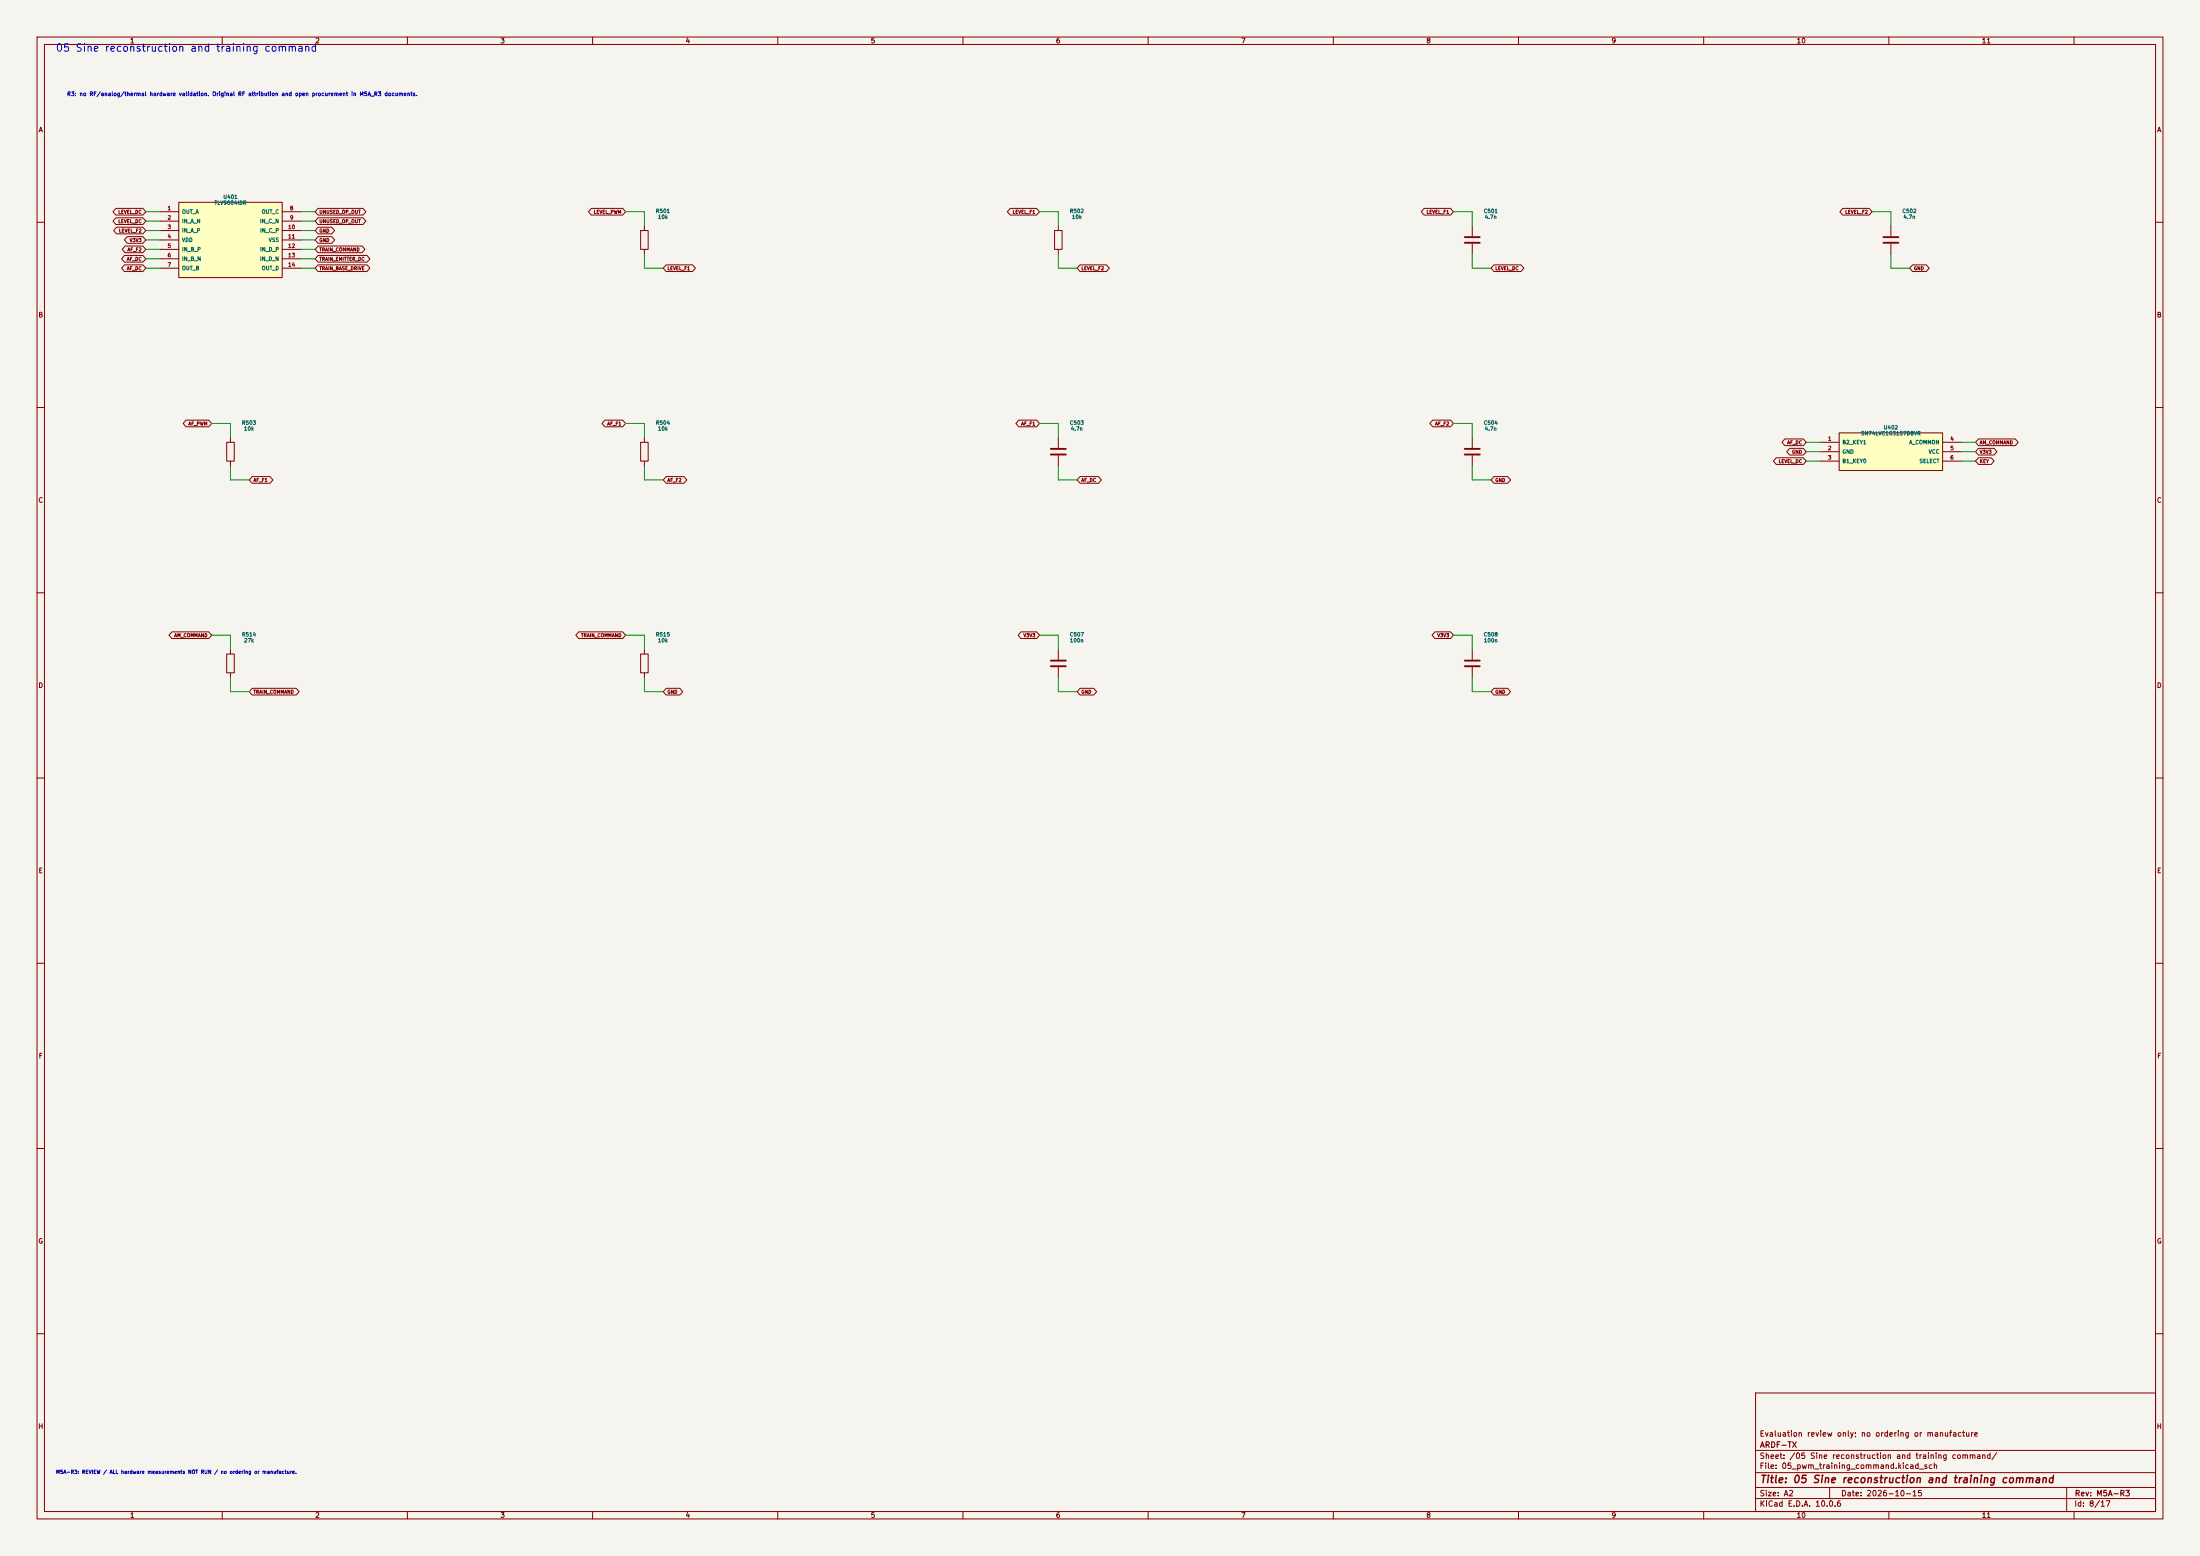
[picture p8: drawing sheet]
(kicad_sch (version 20250114) (generator "eeschema") (generator_version "10.0") (paper "A2") (title_block (title "05 Sine reconstruction and training command") (date "2026-10-15") (rev "M5A-R3") (company "ARDF-TX") (comment 1 "Evaluation review only; no ordering or manufacture")) (lib_symbols (symbol "ARDF_2M:C" (pin_numbers (hide yes)) (pin_names (offset 0.254)) (exclude_from_sim no) (in_bom yes) (on_board yes) (in_pos_files yes) (duplicate_pin_numbers_are_jumpers no) (property "Reference" "C" (at 0.635 2.54 0) (show_name no) (do_not_autoplace no) (effects (font (size 1.27 1.27)) (justify left))) (property "Value" "C" (at 0.635 -2.54 0) (show_name no) (do_not_autoplace no) (effects (font (size 1.27 1.27)) (justify left))) (property "Footprint" "" (at 0.9652 -3.81 0) (show_name no) (do_not_autoplace no) (hide yes) (effects (font (size 1.27 1.27)))) (property "Datasheet" "" (at 0 0 0) (show_name no) (do_not_autoplace no) (hide yes) (effects (font (size 1.27 1.27)))) (property "Description" "Unpolarized capacitor" (at 0 0 0) (show_name no) (do_not_autoplace no) (hide yes) (effects (font (size 1.27 1.27)))) (property "ki_keywords" "cap capacitor" (at 0 0 0) (show_name no) (do_not_autoplace no) (hide yes) (effects (font (size 1.27 1.27)))) (property "ki_fp_filters" "C_*" (at 0 0 0) (show_name no) (do_not_autoplace no) (hide yes) (effects (font (size 1.27 1.27)))) (symbol "C_0_1" (polyline (pts (xy -2.032 0.762) (xy 2.032 0.762)) (stroke (width 0.508) (type default)) (fill (type none))) (polyline (pts (xy -2.032 -0.762) (xy 2.032 -0.762)) (stroke (width 0.508) (type default)) (fill (type none)))) (symbol "C_1_1" (pin passive line (at 0 3.81 270) (length 2.794) (name "" (effects (font (size 1.27 1.27)))) (number "1" (effects (font (size 1.27 1.27))))) (pin passive line (at 0 -3.81 90) (length 2.794) (name "" (effects (font (size 1.27 1.27)))) (number "2" (effects (font (size 1.27 1.27)))))) (embedded_fonts no)) (symbol "ARDF_2M:LVC3157" (pin_names (offset 0.762)) (in_bom yes) (on_board yes) (property "Reference" "U" (at 0 7.08 0) (effects (font (size 1.27 1.27)))) (property "Value" "LVC3157" (at 0 -7.08 0) (effects (font (size 1.27 1.27)))) (symbol "LVC3157_0_1" (rectangle (start -13.97 5.08) (end 13.97 -5.08) (stroke (width 0.254) (type default)) (fill (type background)))) (symbol "LVC3157_1_1" (pin passive line (at -19.05 2.54 0) (length 5.08) (name "B2_KEY1" (effects (font (size 1.016 1.016)))) (number "1" (effects (font (size 1.016 1.016))))) (pin power_in line (at -19.05 0.0 0) (length 5.08) (name "GND" (effects (font (size 1.016 1.016)))) (number "2" (effects (font (size 1.016 1.016))))) (pin passive line (at -19.05 -2.54 0) (length 5.08) (name "B1_KEY0" (effects (font (size 1.016 1.016)))) (number "3" (effects (font (size 1.016 1.016))))) (pin passive line (at 19.05 2.54 180) (length 5.08) (name "A_COMMON" (effects (font (size 1.016 1.016)))) (number "4" (effects (font (size 1.016 1.016))))) (pin power_in line (at 19.05 0.0 180) (length 5.08) (name "VCC" (effects (font (size 1.016 1.016)))) (number "5" (effects (font (size 1.016 1.016))))) (pin input line (at 19.05 -2.54 180) (length 5.08) (name "SELECT" (effects (font (size 1.016 1.016)))) (number "6" (effects (font (size 1.016 1.016))))))) (symbol "ARDF_2M:R" (pin_numbers (hide yes)) (pin_names (offset 0)) (exclude_from_sim no) (in_bom yes) (on_board yes) (in_pos_files yes) (duplicate_pin_numbers_are_jumpers no) (property "Reference" "R" (at 2.032 0 90) (show_name no) (do_not_autoplace no) (effects (font (size 1.27 1.27)))) (property "Value" "R" (at 0 0 90) (show_name no) (do_not_autoplace no) (effects (font (size 1.27 1.27)))) (property "Footprint" "" (at -1.778 0 90) (show_name no) (do_not_autoplace no) (hide yes) (effects (font (size 1.27 1.27)))) (property "Datasheet" "" (at 0 0 0) (show_name no) (do_not_autoplace no) (hide yes) (effects (font (size 1.27 1.27)))) (property "Description" "Resistor" (at 0 0 0) (show_name no) (do_not_autoplace no) (hide yes) (effects (font (size 1.27 1.27)))) (property "ki_keywords" "R res resistor" (at 0 0 0) (show_name no) (do_not_autoplace no) (hide yes) (effects (font (size 1.27 1.27)))) (property "ki_fp_filters" "R_*" (at 0 0 0) (show_name no) (do_not_autoplace no) (hide yes) (effects (font (size 1.27 1.27)))) (symbol "R_0_1" (rectangle (start -1.016 -2.54) (end 1.016 2.54) (stroke (width 0.254) (type default)) (fill (type none)))) (symbol "R_1_1" (pin passive line (at 0 3.81 270) (length 1.27) (name "" (effects (font (size 1.27 1.27)))) (number "1" (effects (font (size 1.27 1.27))))) (pin passive line (at 0 -3.81 90) (length 1.27) (name "" (effects (font (size 1.27 1.27)))) (number "2" (effects (font (size 1.27 1.27)))))) (embedded_fonts no)) (symbol "ARDF_2M:TLV9004_SO14" (pin_names (offset 0.762)) (in_bom yes) (on_board yes) (property "Reference" "U" (at 0 12.16 0) (effects (font (size 1.27 1.27)))) (property "Value" "TLV9004_SO14" (at 0 -12.16 0) (effects (font (size 1.27 1.27)))) (symbol "TLV9004_SO14_0_1" (rectangle (start -13.97 10.16) (end 13.97 -10.16) (stroke (width 0.254) (type default)) (fill (type background)))) (symbol "TLV9004_SO14_1_1" (pin output line (at -19.05 7.62 0) (length 5.08) (name "OUT_A" (effects (font (size 1.016 1.016)))) (number "1" (effects (font (size 1.016 1.016))))) (pin input line (at -19.05 5.08 0) (length 5.08) (name "IN_A_N" (effects (font (size 1.016 1.016)))) (number "2" (effects (font (size 1.016 1.016))))) (pin input line (at -19.05 2.54 0) (length 5.08) (name "IN_A_P" (effects (font (size 1.016 1.016)))) (number "3" (effects (font (size 1.016 1.016))))) (pin power_in line (at -19.05 0.0 0) (length 5.08) (name "VDD" (effects (font (size 1.016 1.016)))) (number "4" (effects (font (size 1.016 1.016))))) (pin input line (at -19.05 -2.54 0) (length 5.08) (name "IN_B_P" (effects (font (size 1.016 1.016)))) (number "5" (effects (font (size 1.016 1.016))))) (pin input line (at -19.05 -5.079999999999999 0) (length 5.08) (name "IN_B_N" (effects (font (size 1.016 1.016)))) (number "6" (effects (font (size 1.016 1.016))))) (pin output line (at -19.05 -7.62 0) (length 5.08) (name "OUT_B" (effects (font (size 1.016 1.016)))) (number "7" (effects (font (size 1.016 1.016))))) (pin output line (at 19.05 7.62 180) (length 5.08) (name "OUT_C" (effects (font (size 1.016 1.016)))) (number "8" (effects (font (size 1.016 1.016))))) (pin input line (at 19.05 5.08 180) (length 5.08) (name "IN_C_N" (effects (font (size 1.016 1.016)))) (number "9" (effects (font (size 1.016 1.016))))) (pin input line (at 19.05 2.54 180) (length 5.08) (name "IN_C_P" (effects (font (size 1.016 1.016)))) (number "10" (effects (font (size 1.016 1.016))))) (pin power_in line (at 19.05 0.0 180) (length 5.08) (name "VSS" (effects (font (size 1.016 1.016)))) (number "11" (effects (font (size 1.016 1.016))))) (pin input line (at 19.05 -2.54 180) (length 5.08) (name "IN_D_P" (effects (font (size 1.016 1.016)))) (number "12" (effects (font (size 1.016 1.016))))) (pin input line (at 19.05 -5.079999999999999 180) (length 5.08) (name "IN_D_N" (effects (font (size 1.016 1.016)))) (number "13" (effects (font (size 1.016 1.016))))) (pin output line (at 19.05 -7.62 180) (length 5.08) (name "OUT_D" (effects (font (size 1.016 1.016)))) (number "14" (effects (font (size 1.016 1.016)))))))) (text "05 Sine reconstruction and training command" (at 15 12 0) (effects (font (size 2 2)) (justify left top))) (text "R3: no RF/analog/thermal hardware validation. Original RF attribution and open procurement in M5A_R3 documents." (at 18 25 0) (effects (font (size 1.05 1.05)) (justify left top))) (symbol (lib_id "ARDF_2M:TLV9004_SO14") (at 62.230000000000004 64.77 0) (unit 1) (in_bom yes) (on_board yes) (dnp no) (property "Reference" "U401" (at 62.230000000000004 53.15 0) (effects (font (size 1.0 1.0)))) (property "Value" "TLV9004IDR" (at 62.230000000000004 54.75 0) (effects (font (size 1.0 1.0)))) (property "Footprint" "Package_SO:SOIC-14_3.9x8.7mm_P1.27mm" (at 62.230000000000004 64.77 0) (effects (font (size 1.27 1.27)) (hide yes))) (property "Datasheet" "https://www.ti.com/lit/ds/symlink/tlv9004.pdf" (at 62.230000000000004 64.77 0) (effects (font (size 1.27 1.27)) (hide yes))) (property "MPN" "TLV9004IDR" (at 62.230000000000004 64.77 0) (effects (font (size 1.27 1.27)) (hide yes))) (property "Population" "ALL" (at 62.230000000000004 64.77 0) (effects (font (size 1.27 1.27)) (hide yes))) (property "Function" "am" (at 62.230000000000004 64.77 0) (effects (font (size 1.27 1.27)) (hide yes))) (property "Engineering_Note" "A/B unity Sallen-Key PWM reconstruction; C unused follower at ground; D training emitter-current servo. NO high-power supply feedback op-amp in R3." (at 62.230000000000004 64.77 0) (effects (font (size 1.27 1.27)) (hide yes))) (property "Status" "EVALUATION / NOT RELEASED" (at 62.230000000000004 64.77 0) (effects (font (size 1.27 1.27)) (hide yes)))) (wire (pts (xy 43.1800 57.1500) (xy 39.3700 57.1500)) (stroke (width 0) (type default))) (global_label "LEVEL_DC" (shape bidirectional) (at 39.3700 57.1500 0) (fields_autoplaced yes) (effects (font (size 0.9 0.9)) (justify right))) (wire (pts (xy 43.1800 59.6900) (xy 39.3700 59.6900)) (stroke (width 0) (type default))) (global_label "LEVEL_DC" (shape bidirectional) (at 39.3700 59.6900 0) (fields_autoplaced yes) (effects (font (size 0.9 0.9)) (justify right))) (wire (pts (xy 43.1800 62.2300) (xy 39.3700 62.2300)) (stroke (width 0) (type default))) (global_label "LEVEL_F2" (shape bidirectional) (at 39.3700 62.2300 0) (fields_autoplaced yes) (effects (font (size 0.9 0.9)) (justify right))) (wire (pts (xy 43.1800 64.7700) (xy 39.3700 64.7700)) (stroke (width 0) (type default))) (global_label "V3V3" (shape bidirectional) (at 39.3700 64.7700 0) (fields_autoplaced yes) (effects (font (size 0.9 0.9)) (justify right))) (wire (pts (xy 43.1800 67.3100) (xy 39.3700 67.3100)) (stroke (width 0) (type default))) (global_label "AF_F2" (shape bidirectional) (at 39.3700 67.3100 0) (fields_autoplaced yes) (effects (font (size 0.9 0.9)) (justify right))) (wire (pts (xy 43.1800 69.8500) (xy 39.3700 69.8500)) (stroke (width 0) (type default))) (global_label "AF_DC" (shape bidirectional) (at 39.3700 69.8500 0) (fields_autoplaced yes) (effects (font (size 0.9 0.9)) (justify right))) (wire (pts (xy 43.1800 72.3900) (xy 39.3700 72.3900)) (stroke (width 0) (type default))) (global_label "AF_DC" (shape bidirectional) (at 39.3700 72.3900 0) (fields_autoplaced yes) (effects (font (size 0.9 0.9)) (justify right))) (wire (pts (xy 81.2800 57.1500) (xy 85.0900 57.1500)) (stroke (width 0) (type default))) (global_label "UNUSED_OP_OUT" (shape bidirectional) (at 85.0900 57.1500 180) (fields_autoplaced yes) (effects (font (size 0.9 0.9)) (justify left))) (wire (pts (xy 81.2800 59.6900) (xy 85.0900 59.6900)) (stroke (width 0) (type default))) (global_label "UNUSED_OP_OUT" (shape bidirectional) (at 85.0900 59.6900 180) (fields_autoplaced yes) (effects (font (size 0.9 0.9)) (justify left))) (wire (pts (xy 81.2800 62.2300) (xy 85.0900 62.2300)) (stroke (width 0) (type default))) (global_label "GND" (shape bidirectional) (at 85.0900 62.2300 180) (fields_autoplaced yes) (effects (font (size 0.9 0.9)) (justify left))) (wire (pts (xy 81.2800 64.7700) (xy 85.0900 64.7700)) (stroke (width 0) (type default))) (global_label "GND" (shape bidirectional) (at 85.0900 64.7700 180) (fields_autoplaced yes) (effects (font (size 0.9 0.9)) (justify left))) (wire (pts (xy 81.2800 67.3100) (xy 85.0900 67.3100)) (stroke (width 0) (type default))) (global_label "TRAIN_COMMAND" (shape bidirectional) (at 85.0900 67.3100 180) (fields_autoplaced yes) (effects (font (size 0.9 0.9)) (justify left))) (wire (pts (xy 81.2800 69.8500) (xy 85.0900 69.8500)) (stroke (width 0) (type default))) (global_label "TRAIN_EMITTER_DC" (shape bidirectional) (at 85.0900 69.8500 180) (fields_autoplaced yes) (effects (font (size 0.9 0.9)) (justify left))) (wire (pts (xy 81.2800 72.3900) (xy 85.0900 72.3900)) (stroke (width 0) (type default))) (global_label "TRAIN_BASE_DRIVE" (shape bidirectional) (at 85.0900 72.3900 180) (fields_autoplaced yes) (effects (font (size 0.9 0.9)) (justify left))) (symbol (lib_id "ARDF_2M:R") (at 173.99 64.77 0) (unit 1) (in_bom yes) (on_board yes) (dnp no) (property "Reference" "R501" (at 178.99 56.959999999999994 0) (effects (font (size 1.0 1.0)))) (property "Value" "10k" (at 178.99 58.559999999999995 0) (effects (font (size 1.0 1.0)))) (property "Footprint" "Resistor_SMD:R_0603_1608Metric" (at 178.99 64.77 0) (effects (font (size 1.27 1.27)) (hide yes))) (property "Datasheet" "https://www.yageo.com/en/ProductCategory/Resistors" (at 178.99 64.77 0) (effects (font (size 1.27 1.27)) (hide yes))) (property "MPN" "RC0603FR-0710KL" (at 178.99 64.77 0) (effects (font (size 1.27 1.27)) (hide yes))) (property "Population" "ALL" (at 178.99 64.77 0) (effects (font (size 1.27 1.27)) (hide yes))) (property "Function" "am" (at 178.99 64.77 0) (effects (font (size 1.27 1.27)) (hide yes))) (property "Engineering_Note" "" (at 178.99 64.77 0) (effects (font (size 1.27 1.27)) (hide yes))) (property "Status" "EVALUATION / NOT RELEASED" (at 178.99 64.77 0) (effects (font (size 1.27 1.27)) (hide yes)))) (wire (pts (xy 173.9900 60.9600) (xy 173.9900 57.1500)) (stroke (width 0) (type default))) (wire (pts (xy 173.9900 57.1500) (xy 168.9100 57.1500)) (stroke (width 0) (type default))) (global_label "LEVEL_PWM" (shape bidirectional) (at 168.9100 57.1500 0) (fields_autoplaced yes) (effects (font (size 0.9 0.9)) (justify right))) (wire (pts (xy 173.9900 68.5800) (xy 173.9900 72.3900)) (stroke (width 0) (type default))) (wire (pts (xy 173.9900 72.3900) (xy 179.0700 72.3900)) (stroke (width 0) (type default))) (global_label "LEVEL_F1" (shape bidirectional) (at 179.0700 72.3900 180) (fields_autoplaced yes) (effects (font (size 0.9 0.9)) (justify left))) (symbol (lib_id "ARDF_2M:R") (at 285.75 64.77 0) (unit 1) (in_bom yes) (on_board yes) (dnp no) (property "Reference" "R502" (at 290.75 56.959999999999994 0) (effects (font (size 1.0 1.0)))) (property "Value" "10k" (at 290.75 58.559999999999995 0) (effects (font (size 1.0 1.0)))) (property "Footprint" "Resistor_SMD:R_0603_1608Metric" (at 290.75 64.77 0) (effects (font (size 1.27 1.27)) (hide yes))) (property "Datasheet" "https://www.yageo.com/en/ProductCategory/Resistors" (at 290.75 64.77 0) (effects (font (size 1.27 1.27)) (hide yes))) (property "MPN" "RC0603FR-0710KL" (at 290.75 64.77 0) (effects (font (size 1.27 1.27)) (hide yes))) (property "Population" "ALL" (at 290.75 64.77 0) (effects (font (size 1.27 1.27)) (hide yes))) (property "Function" "am" (at 290.75 64.77 0) (effects (font (size 1.27 1.27)) (hide yes))) (property "Engineering_Note" "" (at 290.75 64.77 0) (effects (font (size 1.27 1.27)) (hide yes))) (property "Status" "EVALUATION / NOT RELEASED" (at 290.75 64.77 0) (effects (font (size 1.27 1.27)) (hide yes)))) (wire (pts (xy 285.7500 60.9600) (xy 285.7500 57.1500)) (stroke (width 0) (type default))) (wire (pts (xy 285.7500 57.1500) (xy 280.6700 57.1500)) (stroke (width 0) (type default))) (global_label "LEVEL_F1" (shape bidirectional) (at 280.6700 57.1500 0) (fields_autoplaced yes) (effects (font (size 0.9 0.9)) (justify right))) (wire (pts (xy 285.7500 68.5800) (xy 285.7500 72.3900)) (stroke (width 0) (type default))) (wire (pts (xy 285.7500 72.3900) (xy 290.8300 72.3900)) (stroke (width 0) (type default))) (global_label "LEVEL_F2" (shape bidirectional) (at 290.8300 72.3900 180) (fields_autoplaced yes) (effects (font (size 0.9 0.9)) (justify left))) (symbol (lib_id "ARDF_2M:C") (at 397.51 64.77 0) (unit 1) (in_bom yes) (on_board yes) (dnp no) (property "Reference" "C501" (at 402.51 56.959999999999994 0) (effects (font (size 1.0 1.0)))) (property "Value" "4.7n" (at 402.51 58.559999999999995 0) (effects (font (size 1.0 1.0)))) (property "Footprint" "Capacitor_SMD:C_0603_1608Metric" (at 402.51 64.77 0) (effects (font (size 1.27 1.27)) (hide yes))) (property "Datasheet" "" (at 402.51 64.77 0) (effects (font (size 1.27 1.27)) (hide yes))) (property "MPN" "CC0603JRNPO9BN472" (at 402.51 64.77 0) (effects (font (size 1.27 1.27)) (hide yes))) (property "Population" "ALL" (at 402.51 64.77 0) (effects (font (size 1.27 1.27)) (hide yes))) (property "Function" "am" (at 402.51 64.77 0) (effects (font (size 1.27 1.27)) (hide yes))) (property "Engineering_Note" "" (at 402.51 64.77 0) (effects (font (size 1.27 1.27)) (hide yes))) (property "Status" "EVALUATION / NOT RELEASED" (at 402.51 64.77 0) (effects (font (size 1.27 1.27)) (hide yes)))) (wire (pts (xy 397.5100 60.9600) (xy 397.5100 57.1500)) (stroke (width 0) (type default))) (wire (pts (xy 397.5100 57.1500) (xy 392.4300 57.1500)) (stroke (width 0) (type default))) (global_label "LEVEL_F1" (shape bidirectional) (at 392.4300 57.1500 0) (fields_autoplaced yes) (effects (font (size 0.9 0.9)) (justify right))) (wire (pts (xy 397.5100 68.5800) (xy 397.5100 72.3900)) (stroke (width 0) (type default))) (wire (pts (xy 397.5100 72.3900) (xy 402.5900 72.3900)) (stroke (width 0) (type default))) (global_label "LEVEL_DC" (shape bidirectional) (at 402.5900 72.3900 180) (fields_autoplaced yes) (effects (font (size 0.9 0.9)) (justify left))) (symbol (lib_id "ARDF_2M:C") (at 510.54 64.77 0) (unit 1) (in_bom yes) (on_board yes) (dnp no) (property "Reference" "C502" (at 515.54 56.959999999999994 0) (effects (font (size 1.0 1.0)))) (property "Value" "4.7n" (at 515.54 58.559999999999995 0) (effects (font (size 1.0 1.0)))) (property "Footprint" "Capacitor_SMD:C_0603_1608Metric" (at 515.54 64.77 0) (effects (font (size 1.27 1.27)) (hide yes))) (property "Datasheet" "" (at 515.54 64.77 0) (effects (font (size 1.27 1.27)) (hide yes))) (property "MPN" "CC0603JRNPO9BN472" (at 515.54 64.77 0) (effects (font (size 1.27 1.27)) (hide yes))) (property "Population" "ALL" (at 515.54 64.77 0) (effects (font (size 1.27 1.27)) (hide yes))) (property "Function" "am" (at 515.54 64.77 0) (effects (font (size 1.27 1.27)) (hide yes))) (property "Engineering_Note" "" (at 515.54 64.77 0) (effects (font (size 1.27 1.27)) (hide yes))) (property "Status" "EVALUATION / NOT RELEASED" (at 515.54 64.77 0) (effects (font (size 1.27 1.27)) (hide yes)))) (wire (pts (xy 510.5400 60.9600) (xy 510.5400 57.1500)) (stroke (width 0) (type default))) (wire (pts (xy 510.5400 57.1500) (xy 505.4600 57.1500)) (stroke (width 0) (type default))) (global_label "LEVEL_F2" (shape bidirectional) (at 505.4600 57.1500 0) (fields_autoplaced yes) (effects (font (size 0.9 0.9)) (justify right))) (wire (pts (xy 510.5400 68.5800) (xy 510.5400 72.3900)) (stroke (width 0) (type default))) (wire (pts (xy 510.5400 72.3900) (xy 515.6200 72.3900)) (stroke (width 0) (type default))) (global_label "GND" (shape bidirectional) (at 515.6200 72.3900 180) (fields_autoplaced yes) (effects (font (size 0.9 0.9)) (justify left))) (symbol (lib_id "ARDF_2M:R") (at 62.230000000000004 121.92 0) (unit 1) (in_bom yes) (on_board yes) (dnp no) (property "Reference" "R503" (at 67.23 114.11 0) (effects (font (size 1.0 1.0)))) (property "Value" "10k" (at 67.23 115.71 0) (effects (font (size 1.0 1.0)))) (property "Footprint" "Resistor_SMD:R_0603_1608Metric" (at 67.23 121.92 0) (effects (font (size 1.27 1.27)) (hide yes))) (property "Datasheet" "https://www.yageo.com/en/ProductCategory/Resistors" (at 67.23 121.92 0) (effects (font (size 1.27 1.27)) (hide yes))) (property "MPN" "RC0603FR-0710KL" (at 67.23 121.92 0) (effects (font (size 1.27 1.27)) (hide yes))) (property "Population" "ALL" (at 67.23 121.92 0) (effects (font (size 1.27 1.27)) (hide yes))) (property "Function" "am" (at 67.23 121.92 0) (effects (font (size 1.27 1.27)) (hide yes))) (property "Engineering_Note" "" (at 67.23 121.92 0) (effects (font (size 1.27 1.27)) (hide yes))) (property "Status" "EVALUATION / NOT RELEASED" (at 67.23 121.92 0) (effects (font (size 1.27 1.27)) (hide yes)))) (wire (pts (xy 62.2300 118.1100) (xy 62.2300 114.3000)) (stroke (width 0) (type default))) (wire (pts (xy 62.2300 114.3000) (xy 57.1500 114.3000)) (stroke (width 0) (type default))) (global_label "AF_PWM" (shape bidirectional) (at 57.1500 114.3000 0) (fields_autoplaced yes) (effects (font (size 0.9 0.9)) (justify right))) (wire (pts (xy 62.2300 125.7300) (xy 62.2300 129.5400)) (stroke (width 0) (type default))) (wire (pts (xy 62.2300 129.5400) (xy 67.3100 129.5400)) (stroke (width 0) (type default))) (global_label "AF_F1" (shape bidirectional) (at 67.3100 129.5400 180) (fields_autoplaced yes) (effects (font (size 0.9 0.9)) (justify left))) (symbol (lib_id "ARDF_2M:R") (at 173.99 121.92 0) (unit 1) (in_bom yes) (on_board yes) (dnp no) (property "Reference" "R504" (at 178.99 114.11 0) (effects (font (size 1.0 1.0)))) (property "Value" "10k" (at 178.99 115.71 0) (effects (font (size 1.0 1.0)))) (property "Footprint" "Resistor_SMD:R_0603_1608Metric" (at 178.99 121.92 0) (effects (font (size 1.27 1.27)) (hide yes))) (property "Datasheet" "https://www.yageo.com/en/ProductCategory/Resistors" (at 178.99 121.92 0) (effects (font (size 1.27 1.27)) (hide yes))) (property "MPN" "RC0603FR-0710KL" (at 178.99 121.92 0) (effects (font (size 1.27 1.27)) (hide yes))) (property "Population" "ALL" (at 178.99 121.92 0) (effects (font (size 1.27 1.27)) (hide yes))) (property "Function" "am" (at 178.99 121.92 0) (effects (font (size 1.27 1.27)) (hide yes))) (property "Engineering_Note" "" (at 178.99 121.92 0) (effects (font (size 1.27 1.27)) (hide yes))) (property "Status" "EVALUATION / NOT RELEASED" (at 178.99 121.92 0) (effects (font (size 1.27 1.27)) (hide yes)))) (wire (pts (xy 173.9900 118.1100) (xy 173.9900 114.3000)) (stroke (width 0) (type default))) (wire (pts (xy 173.9900 114.3000) (xy 168.9100 114.3000)) (stroke (width 0) (type default))) (global_label "AF_F1" (shape bidirectional) (at 168.9100 114.3000 0) (fields_autoplaced yes) (effects (font (size 0.9 0.9)) (justify right))) (wire (pts (xy 173.9900 125.7300) (xy 173.9900 129.5400)) (stroke (width 0) (type default))) (wire (pts (xy 173.9900 129.5400) (xy 179.0700 129.5400)) (stroke (width 0) (type default))) (global_label "AF_F2" (shape bidirectional) (at 179.0700 129.5400 180) (fields_autoplaced yes) (effects (font (size 0.9 0.9)) (justify left))) (symbol (lib_id "ARDF_2M:C") (at 285.75 121.92 0) (unit 1) (in_bom yes) (on_board yes) (dnp no) (property "Reference" "C503" (at 290.75 114.11 0) (effects (font (size 1.0 1.0)))) (property "Value" "4.7n" (at 290.75 115.71 0) (effects (font (size 1.0 1.0)))) (property "Footprint" "Capacitor_SMD:C_0603_1608Metric" (at 290.75 121.92 0) (effects (font (size 1.27 1.27)) (hide yes))) (property "Datasheet" "" (at 290.75 121.92 0) (effects (font (size 1.27 1.27)) (hide yes))) (property "MPN" "CC0603JRNPO9BN472" (at 290.75 121.92 0) (effects (font (size 1.27 1.27)) (hide yes))) (property "Population" "ALL" (at 290.75 121.92 0) (effects (font (size 1.27 1.27)) (hide yes))) (property "Function" "am" (at 290.75 121.92 0) (effects (font (size 1.27 1.27)) (hide yes))) (property "Engineering_Note" "" (at 290.75 121.92 0) (effects (font (size 1.27 1.27)) (hide yes))) (property "Status" "EVALUATION / NOT RELEASED" (at 290.75 121.92 0) (effects (font (size 1.27 1.27)) (hide yes)))) (wire (pts (xy 285.7500 118.1100) (xy 285.7500 114.3000)) (stroke (width 0) (type default))) (wire (pts (xy 285.7500 114.3000) (xy 280.6700 114.3000)) (stroke (width 0) (type default))) (global_label "AF_F1" (shape bidirectional) (at 280.6700 114.3000 0) (fields_autoplaced yes) (effects (font (size 0.9 0.9)) (justify right))) (wire (pts (xy 285.7500 125.7300) (xy 285.7500 129.5400)) (stroke (width 0) (type default))) (wire (pts (xy 285.7500 129.5400) (xy 290.8300 129.5400)) (stroke (width 0) (type default))) (global_label "AF_DC" (shape bidirectional) (at 290.8300 129.5400 180) (fields_autoplaced yes) (effects (font (size 0.9 0.9)) (justify left))) (symbol (lib_id "ARDF_2M:C") (at 397.51 121.92 0) (unit 1) (in_bom yes) (on_board yes) (dnp no) (property "Reference" "C504" (at 402.51 114.11 0) (effects (font (size 1.0 1.0)))) (property "Value" "4.7n" (at 402.51 115.71 0) (effects (font (size 1.0 1.0)))) (property "Footprint" "Capacitor_SMD:C_0603_1608Metric" (at 402.51 121.92 0) (effects (font (size 1.27 1.27)) (hide yes))) (property "Datasheet" "" (at 402.51 121.92 0) (effects (font (size 1.27 1.27)) (hide yes))) (property "MPN" "CC0603JRNPO9BN472" (at 402.51 121.92 0) (effects (font (size 1.27 1.27)) (hide yes))) (property "Population" "ALL" (at 402.51 121.92 0) (effects (font (size 1.27 1.27)) (hide yes))) (property "Function" "am" (at 402.51 121.92 0) (effects (font (size 1.27 1.27)) (hide yes))) (property "Engineering_Note" "" (at 402.51 121.92 0) (effects (font (size 1.27 1.27)) (hide yes))) (property "Status" "EVALUATION / NOT RELEASED" (at 402.51 121.92 0) (effects (font (size 1.27 1.27)) (hide yes)))) (wire (pts (xy 397.5100 118.1100) (xy 397.5100 114.3000)) (stroke (width 0) (type default))) (wire (pts (xy 397.5100 114.3000) (xy 392.4300 114.3000)) (stroke (width 0) (type default))) (global_label "AF_F2" (shape bidirectional) (at 392.4300 114.3000 0) (fields_autoplaced yes) (effects (font (size 0.9 0.9)) (justify right))) (wire (pts (xy 397.5100 125.7300) (xy 397.5100 129.5400)) (stroke (width 0) (type default))) (wire (pts (xy 397.5100 129.5400) (xy 402.5900 129.5400)) (stroke (width 0) (type default))) (global_label "GND" (shape bidirectional) (at 402.5900 129.5400 180) (fields_autoplaced yes) (effects (font (size 0.9 0.9)) (justify left))) (symbol (lib_id "ARDF_2M:LVC3157") (at 510.54 121.92 0) (unit 1) (in_bom yes) (on_board yes) (dnp no) (property "Reference" "U402" (at 510.54 115.38 0) (effects (font (size 1.0 1.0)))) (property "Value" "SN74LVC1G3157DBVR" (at 510.54 116.97999999999999 0) (effects (font (size 1.0 1.0)))) (property "Footprint" "Package_TO_SOT_SMD:SOT-23-6" (at 510.54 121.92 0) (effects (font (size 1.27 1.27)) (hide yes))) (property "Datasheet" "https://www.ti.com/lit/ds/symlink/sn74lvc1g3157.pdf" (at 510.54 121.92 0) (effects (font (size 1.27 1.27)) (hide yes))) (property "MPN" "SN74LVC1G3157DBVR" (at 510.54 121.92 0) (effects (font (size 1.27 1.27)) (hide yes))) (property "Population" "ALL" (at 510.54 121.92 0) (effects (font (size 1.27 1.27)) (hide yes))) (property "Function" "am" (at 510.54 121.92 0) (effects (font (size 1.27 1.27)) (hide yes))) (property "Engineering_Note" "" (at 510.54 121.92 0) (effects (font (size 1.27 1.27)) (hide yes))) (property "Status" "EVALUATION / NOT RELEASED" (at 510.54 121.92 0) (effects (font (size 1.27 1.27)) (hide yes)))) (wire (pts (xy 491.4900 119.3800) (xy 487.6800 119.3800)) (stroke (width 0) (type default))) (global_label "AF_DC" (shape bidirectional) (at 487.6800 119.3800 0) (fields_autoplaced yes) (effects (font (size 0.9 0.9)) (justify right))) (wire (pts (xy 491.4900 121.9200) (xy 487.6800 121.9200)) (stroke (width 0) (type default))) (global_label "GND" (shape bidirectional) (at 487.6800 121.9200 0) (fields_autoplaced yes) (effects (font (size 0.9 0.9)) (justify right))) (wire (pts (xy 491.4900 124.4600) (xy 487.6800 124.4600)) (stroke (width 0) (type default))) (global_label "LEVEL_DC" (shape bidirectional) (at 487.6800 124.4600 0) (fields_autoplaced yes) (effects (font (size 0.9 0.9)) (justify right))) (wire (pts (xy 529.5900 119.3800) (xy 533.4000 119.3800)) (stroke (width 0) (type default))) (global_label "AM_COMMAND" (shape bidirectional) (at 533.4000 119.3800 180) (fields_autoplaced yes) (effects (font (size 0.9 0.9)) (justify left))) (wire (pts (xy 529.5900 121.9200) (xy 533.4000 121.9200)) (stroke (width 0) (type default))) (global_label "V3V3" (shape bidirectional) (at 533.4000 121.9200 180) (fields_autoplaced yes) (effects (font (size 0.9 0.9)) (justify left))) (wire (pts (xy 529.5900 124.4600) (xy 533.4000 124.4600)) (stroke (width 0) (type default))) (global_label "KEY" (shape bidirectional) (at 533.4000 124.4600 180) (fields_autoplaced yes) (effects (font (size 0.9 0.9)) (justify left))) (symbol (lib_id "ARDF_2M:R") (at 62.230000000000004 179.07 0) (unit 1) (in_bom yes) (on_board yes) (dnp no) (property "Reference" "R514" (at 67.23 171.26 0) (effects (font (size 1.0 1.0)))) (property "Value" "27k" (at 67.23 172.85999999999999 0) (effects (font (size 1.0 1.0)))) (property "Footprint" "Resistor_SMD:R_0603_1608Metric" (at 67.23 179.07 0) (effects (font (size 1.27 1.27)) (hide yes))) (property "Datasheet" "https://www.yageo.com/en/ProductCategory/Resistors" (at 67.23 179.07 0) (effects (font (size 1.27 1.27)) (hide yes))) (property "MPN" "RC0603FR-0727KL" (at 67.23 179.07 0) (effects (font (size 1.27 1.27)) (hide yes))) (property "Population" "ALL" (at 67.23 179.07 0) (effects (font (size 1.27 1.27)) (hide yes))) (property "Function" "training" (at 67.23 179.07 0) (effects (font (size 1.27 1.27)) (hide yes))) (property "Engineering_Note" "" (at 67.23 179.07 0) (effects (font (size 1.27 1.27)) (hide yes))) (property "Status" "EVALUATION / NOT RELEASED" (at 67.23 179.07 0) (effects (font (size 1.27 1.27)) (hide yes)))) (wire (pts (xy 62.2300 175.2600) (xy 62.2300 171.4500)) (stroke (width 0) (type default))) (wire (pts (xy 62.2300 171.4500) (xy 57.1500 171.4500)) (stroke (width 0) (type default))) (global_label "AM_COMMAND" (shape bidirectional) (at 57.1500 171.4500 0) (fields_autoplaced yes) (effects (font (size 0.9 0.9)) (justify right))) (wire (pts (xy 62.2300 182.8800) (xy 62.2300 186.6900)) (stroke (width 0) (type default))) (wire (pts (xy 62.2300 186.6900) (xy 67.3100 186.6900)) (stroke (width 0) (type default))) (global_label "TRAIN_COMMAND" (shape bidirectional) (at 67.3100 186.6900 180) (fields_autoplaced yes) (effects (font (size 0.9 0.9)) (justify left))) (symbol (lib_id "ARDF_2M:R") (at 173.99 179.07 0) (unit 1) (in_bom yes) (on_board yes) (dnp no) (property "Reference" "R515" (at 178.99 171.26 0) (effects (font (size 1.0 1.0)))) (property "Value" "10k" (at 178.99 172.85999999999999 0) (effects (font (size 1.0 1.0)))) (property "Footprint" "Resistor_SMD:R_0603_1608Metric" (at 178.99 179.07 0) (effects (font (size 1.27 1.27)) (hide yes))) (property "Datasheet" "https://www.yageo.com/en/ProductCategory/Resistors" (at 178.99 179.07 0) (effects (font (size 1.27 1.27)) (hide yes))) (property "MPN" "RC0603FR-0710KL" (at 178.99 179.07 0) (effects (font (size 1.27 1.27)) (hide yes))) (property "Population" "ALL" (at 178.99 179.07 0) (effects (font (size 1.27 1.27)) (hide yes))) (property "Function" "training" (at 178.99 179.07 0) (effects (font (size 1.27 1.27)) (hide yes))) (property "Engineering_Note" "" (at 178.99 179.07 0) (effects (font (size 1.27 1.27)) (hide yes))) (property "Status" "EVALUATION / NOT RELEASED" (at 178.99 179.07 0) (effects (font (size 1.27 1.27)) (hide yes)))) (wire (pts (xy 173.9900 175.2600) (xy 173.9900 171.4500)) (stroke (width 0) (type default))) (wire (pts (xy 173.9900 171.4500) (xy 168.9100 171.4500)) (stroke (width 0) (type default))) (global_label "TRAIN_COMMAND" (shape bidirectional) (at 168.9100 171.4500 0) (fields_autoplaced yes) (effects (font (size 0.9 0.9)) (justify right))) (wire (pts (xy 173.9900 182.8800) (xy 173.9900 186.6900)) (stroke (width 0) (type default))) (wire (pts (xy 173.9900 186.6900) (xy 179.0700 186.6900)) (stroke (width 0) (type default))) (global_label "GND" (shape bidirectional) (at 179.0700 186.6900 180) (fields_autoplaced yes) (effects (font (size 0.9 0.9)) (justify left))) (symbol (lib_id "ARDF_2M:C") (at 285.75 179.07 0) (unit 1) (in_bom yes) (on_board yes) (dnp no) (property "Reference" "C507" (at 290.75 171.26 0) (effects (font (size 1.0 1.0)))) (property "Value" "100n" (at 290.75 172.85999999999999 0) (effects (font (size 1.0 1.0)))) (property "Footprint" "Capacitor_SMD:C_0603_1608Metric" (at 290.75 179.07 0) (effects (font (size 1.27 1.27)) (hide yes))) (property "Datasheet" "" (at 290.75 179.07 0) (effects (font (size 1.27 1.27)) (hide yes))) (property "MPN" "CC0603KRX7R8BB104" (at 290.75 179.07 0) (effects (font (size 1.27 1.27)) (hide yes))) (property "Population" "ALL" (at 290.75 179.07 0) (effects (font (size 1.27 1.27)) (hide yes))) (property "Function" "decoupling" (at 290.75 179.07 0) (effects (font (size 1.27 1.27)) (hide yes))) (property "Engineering_Note" "" (at 290.75 179.07 0) (effects (font (size 1.27 1.27)) (hide yes))) (property "Status" "EVALUATION / NOT RELEASED" (at 290.75 179.07 0) (effects (font (size 1.27 1.27)) (hide yes)))) (wire (pts (xy 285.7500 175.2600) (xy 285.7500 171.4500)) (stroke (width 0) (type default))) (wire (pts (xy 285.7500 171.4500) (xy 280.6700 171.4500)) (stroke (width 0) (type default))) (global_label "V3V3" (shape bidirectional) (at 280.6700 171.4500 0) (fields_autoplaced yes) (effects (font (size 0.9 0.9)) (justify right))) (wire (pts (xy 285.7500 182.8800) (xy 285.7500 186.6900)) (stroke (width 0) (type default))) (wire (pts (xy 285.7500 186.6900) (xy 290.8300 186.6900)) (stroke (width 0) (type default))) (global_label "GND" (shape bidirectional) (at 290.8300 186.6900 180) (fields_autoplaced yes) (effects (font (size 0.9 0.9)) (justify left))) (symbol (lib_id "ARDF_2M:C") (at 397.51 179.07 0) (unit 1) (in_bom yes) (on_board yes) (dnp no) (property "Reference" "C508" (at 402.51 171.26 0) (effects (font (size 1.0 1.0)))) (property "Value" "100n" (at 402.51 172.85999999999999 0) (effects (font (size 1.0 1.0)))) (property "Footprint" "Capacitor_SMD:C_0603_1608Metric" (at 402.51 179.07 0) (effects (font (size 1.27 1.27)) (hide yes))) (property "Datasheet" "" (at 402.51 179.07 0) (effects (font (size 1.27 1.27)) (hide yes))) (property "MPN" "CC0603KRX7R8BB104" (at 402.51 179.07 0) (effects (font (size 1.27 1.27)) (hide yes))) (property "Population" "ALL" (at 402.51 179.07 0) (effects (font (size 1.27 1.27)) (hide yes))) (property "Function" "decoupling" (at 402.51 179.07 0) (effects (font (size 1.27 1.27)) (hide yes))) (property "Engineering_Note" "" (at 402.51 179.07 0) (effects (font (size 1.27 1.27)) (hide yes))) (property "Status" "EVALUATION / NOT RELEASED" (at 402.51 179.07 0) (effects (font (size 1.27 1.27)) (hide yes)))) (wire (pts (xy 397.5100 175.2600) (xy 397.5100 171.4500)) (stroke (width 0) (type default))) (wire (pts (xy 397.5100 171.4500) (xy 392.4300 171.4500)) (stroke (width 0) (type default))) (global_label "V3V3" (shape bidirectional) (at 392.4300 171.4500 0) (fields_autoplaced yes) (effects (font (size 0.9 0.9)) (justify right))) (wire (pts (xy 397.5100 182.8800) (xy 397.5100 186.6900)) (stroke (width 0) (type default))) (wire (pts (xy 397.5100 186.6900) (xy 402.5900 186.6900)) (stroke (width 0) (type default))) (global_label "GND" (shape bidirectional) (at 402.5900 186.6900 180) (fields_autoplaced yes) (effects (font (size 0.9 0.9)) (justify left))) (text "M5A-R3: REVIEW / ALL hardware measurements NOT RUN / no ordering or manufacture." (at 15 397 0) (effects (font (size 0.95 0.95)) (justify left top))) (embedded_fonts no))
